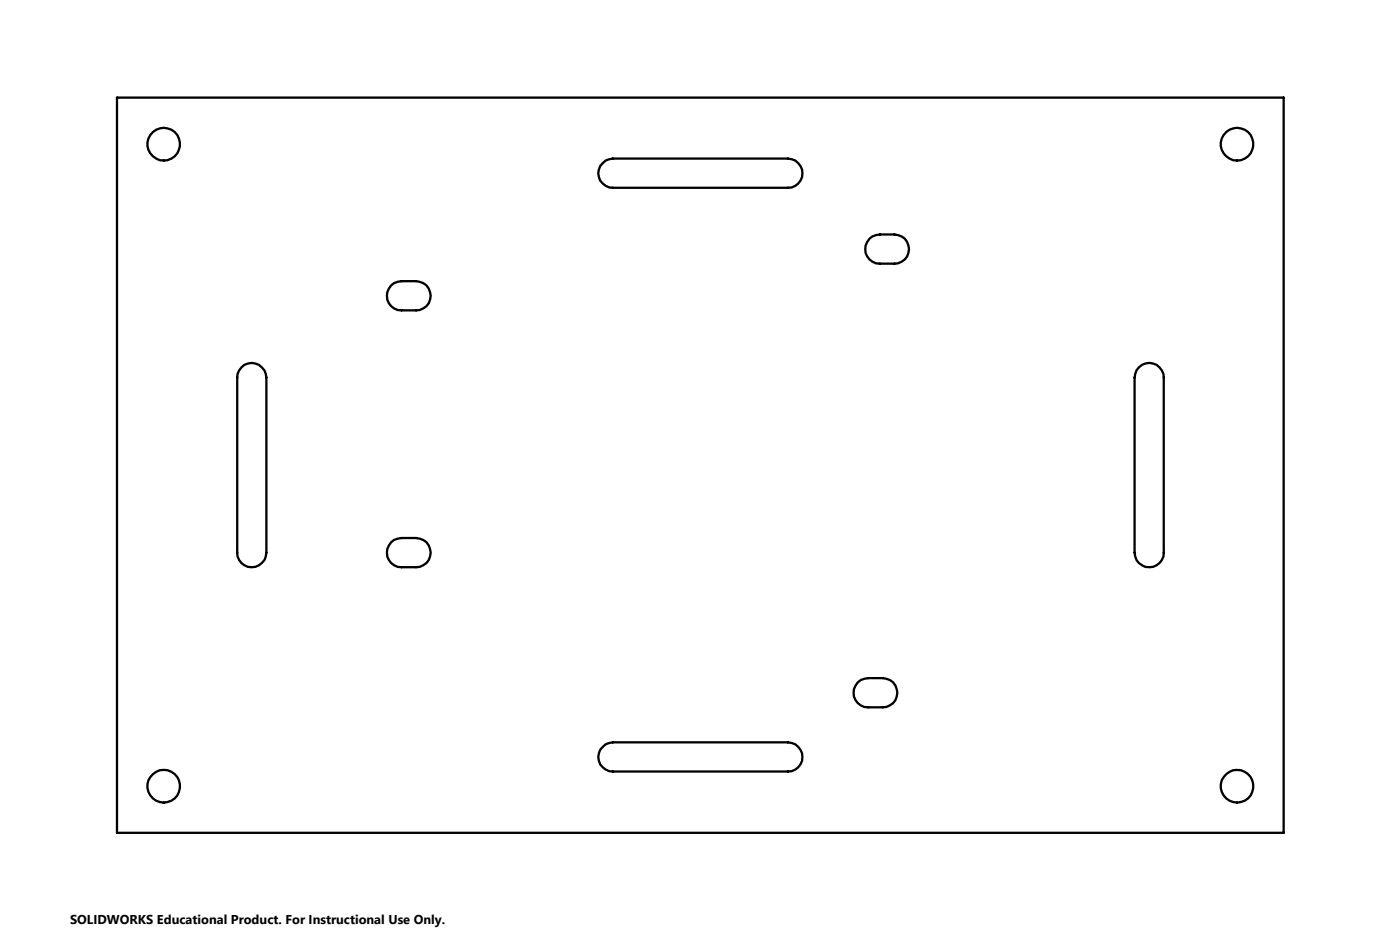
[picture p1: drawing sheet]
<svg xmlns="http://www.w3.org/2000/svg" width="152mm" height="102mm" viewBox="0 0 152 102" stroke-linecap="round" stroke-linejoin="round" font-family="sans-serif">
<g fill="none" stroke="#000" stroke-width=".25">
<path d="M12.7 10.6h127v80h-127zM65.6 17.7l.3-.2 .8-.2h19.1a1.59 1.59 0 0 1 1.5 1.5 1.59 1.59 0 0 1-1.5 1.6h-19.1a1.55 1.55 0 0 1-1.5-.9 1.55 1.55 0 0 1 .4-1.8zM26.3 40a1.59 1.59 0 0 1 1.7-.4 1.59 1.59 0 0 1 1 1.5v19a1.59 1.59 0 0 1-1.6 1.6 1.59 1.59 0 0 1-1.6-1.6v-19l.1-.4zM42.6 31l.3-.2a4.7 4.7 0 0 1 3.2 0 1.59 1.59 0 0 1 .7 1.8 1.59 1.59 0 0 1-1.5 1.2h-1.6a1.59 1.59 0 0 1-1.5-1 1.59 1.59 0 0 1 .4-1.8zM94.7 26l.3-.3a4.7 4.7 0 0 1 3.1 0 1.59 1.59 0 0 1 .8 1.8 1.59 1.59 0 0 1-1.5 1.2h-1.6a1.59 1.59 0 0 1-1.5-1 1.59 1.59 0 0 1 .4-1.7zM124 40a1.58 1.58 0 0 1 1.7-.4 1.58 1.58 0 0 1 1 1.5v19a1.59 1.59 0 0 1-1.6 1.6 1.59 1.59 0 0 1-1.6-1.6v-19l.2-.8zM42.6 59l.3-.3a4.7 4.7 0 0 1 3.2 0 1.59 1.59 0 0 1 .7 1.8 1.59 1.59 0 0 1-1.5 1.2h-1.6a1.59 1.59 0 0 1-1.5-1 1.59 1.59 0 0 1 .4-1.7zM93.4 74.2l.3-.2a4.7 4.7 0 0 1 3.2 0 1.59 1.59 0 0 1 .7 1.8 1.59 1.59 0 0 1-1.5 1.1h-1.6a1.59 1.59 0 0 1-1.5-.9 1.59 1.59 0 0 1 .4-1.8zM65.6 81.2l.3-.2 .8-.2h19.1a1.59 1.59 0 0 1 1.5 1.5 1.59 1.59 0 0 1-1.5 1.6h-19.1a1.55 1.55 0 0 1-1.5-.9 1.55 1.55 0 0 1 .4-1.8z"/>
<circle cx="17.8" cy="15.7" r="1.77"/>
<circle cx="134.7" cy="15.7" r="1.77"/>
<circle cx="17.8" cy="85.5" r="1.77"/>
<circle cx="134.7" cy="85.5" r="1.77"/>
</g>
<text font-size="1.4" x="7.6" y="100.5">SOLIDWORKS Educational Product. For Instructional Use Only.</text>
</svg>
